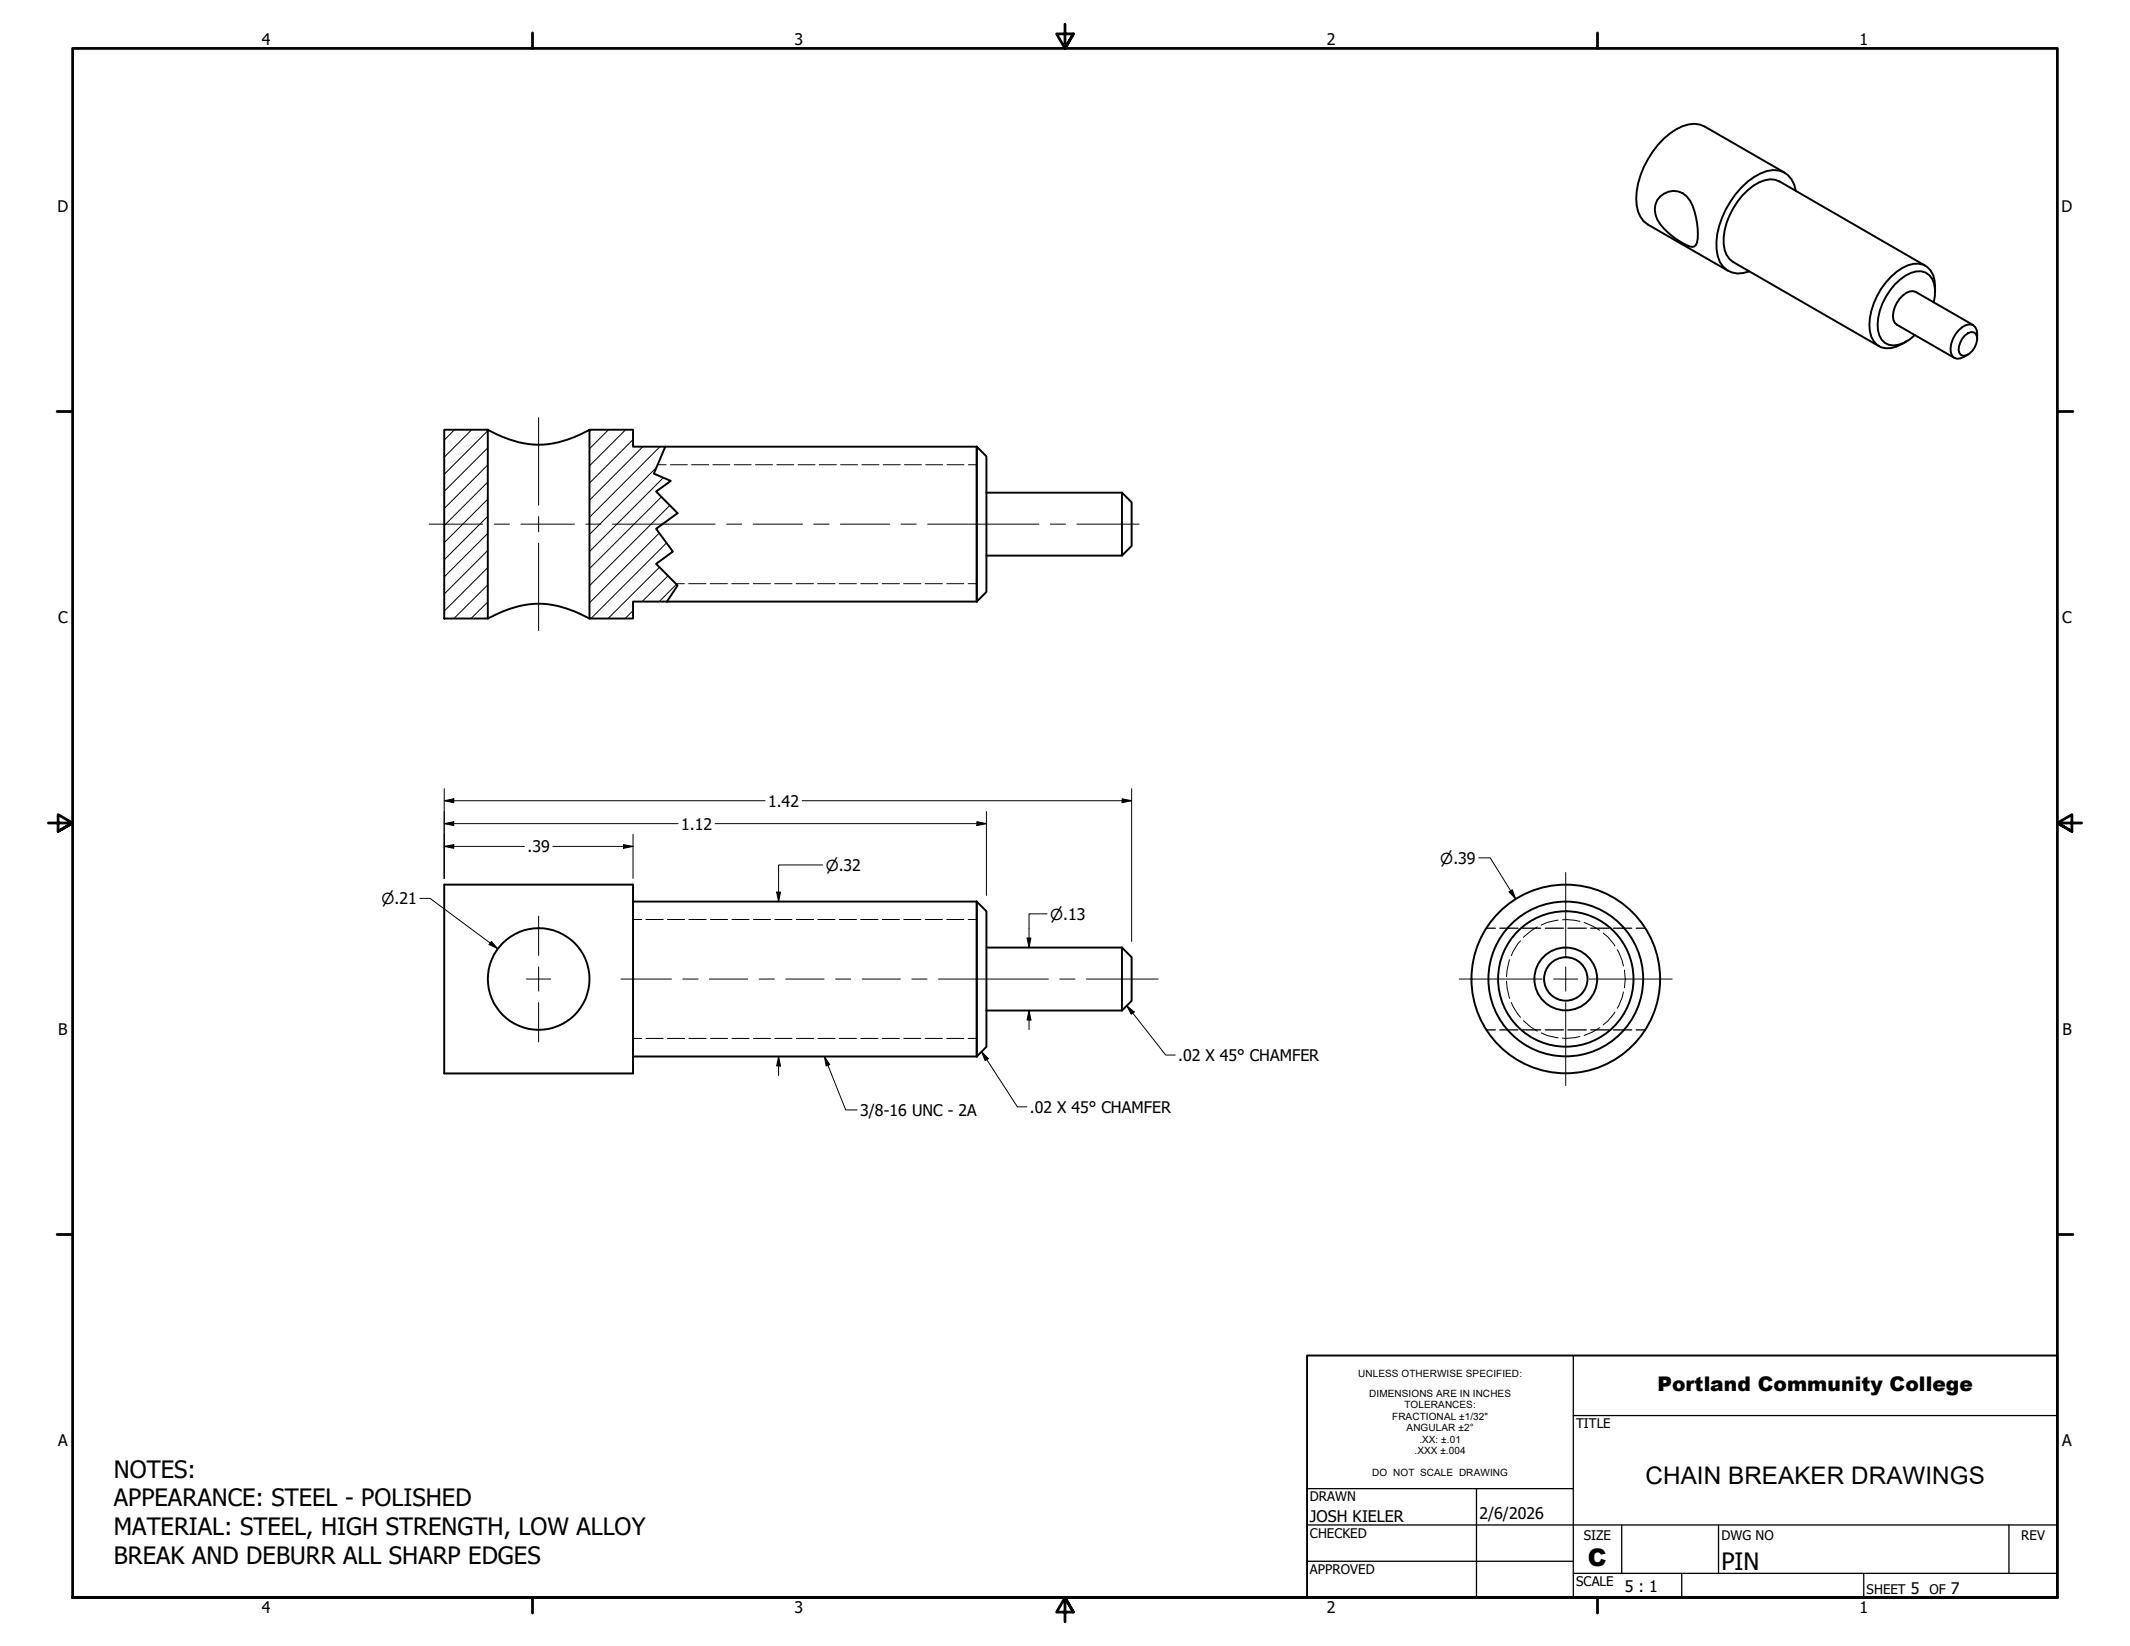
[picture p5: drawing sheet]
<svg xmlns="http://www.w3.org/2000/svg" width="559mm" height="432mm" viewBox="0 0 559 432" stroke-linecap="round" stroke-linejoin="round" font-family="sans-serif">
<!-- layer: Hatch (ANSI) -->
<g fill="none" stroke="#000" stroke-width=".26">
<path d="M119.3 112.7l-2.8 2.7M123.7 112.7l-7.2 7.2M128 117.5l-11.5 11.4M128 113l-11.5 11.4M155.2 112.7l-.6 .5M159.6 112.7l-5 5M164.1 112.7l-9.5 9.5M166.1 115.3l-11.5 11.4M168.7 117.2l-14.1 14M173.1 117.2l-18.5 18.5M128 139.9l-11.5 11.4M128 135.4l-11.5 11.5"/>
<path d="M128 130.9l-11.5 11.5M128 126.4l-11.5 11.5M128 122l-11.5 11.4M172.2 122.6l-17.6 17.6M173 139.8l-18.4 18.4M173.5 130.3l-18.9 18.9M174 125.3l-19.4 19.4M175.7 132.6l-21.1 21.1M128 157.9l-4.4 4.4M128 153.4l-8.9 8.9M128 148.9l-11.5 11.4M128 144.4l-11.5 11.4"/>
<path d="M173 148.8l-13.5 13.5M174.8 142.5l-19.8 19.8M175.3 151l-6.9 6.8M177.5 153.3l-4.6 4.5M166.1 160.2l-2.1 2.1"/>
</g>
<!-- layer: Hidden Narrow (ANSI) -->
<g fill="none" stroke="#000" stroke-width=".26">
<path d="M172.5 121.9h2.3M175.9 121.9h4.4M181.4 121.9h4.5M187 121.9h4.5M192.6 121.9h4.5M198.2 121.9h4.4M203.8 121.9h4.4M209.4 121.9h4.4M214.9 121.9h4.5M220.5 121.9h4.5M226.1 121.9h4.5M231.7 121.9h4.5"/>
<path d="M237.3 121.9h4.4M242.9 121.9h4.4M248.5 121.9h4.4M254 121.9h2.2M177.3 153.1h2.2M180.7 153.1h4.5M186.3 153.1h4.5M192 153.1h4.5M197.6 153.1h4.5M203.2 153.1h4.6M208.9 153.1h4.5M214.5 153.1h4.5"/>
<path d="M220.2 153.1h4.5M225.8 153.1h4.5M231.4 153.1h4.6M237.1 153.1h4.5M242.7 153.1h4.5M248.4 153.1h4.5M254 153.1h2.2M166.1 241.2h2.3M169.5 241.2h4.5M175.1 241.2h4.5M180.7 241.2h4.6M186.4 241.2h4.5"/>
<path d="M192 241.2h4.5M197.7 241.2h4.4M203.3 241.2h4.5M208.9 241.2h4.5M214.5 241.2h4.6M220.2 241.2h4.5M225.8 241.2h4.5M231.5 241.2h4.5M237.1 241.2h4.5M242.7 241.2h4.5M248.4 241.2h4.5M254 241.2h2.2"/>
<path d="M395.2 257.4l.2 1.8 .7 2.7M396.1 251.8l-.7 2.6-.2 1.8M398.9 246.8l-.8 .8-1.6 3.1M403.3 243.2l-1.7 1-1.9 1.7M408.8 241.4l-2.9 .6-1.5 .7M409.9 241.3l3.3 .1 1.3 .3M415.6 242l2.2 1 1.9 1.1M420.6 244.8l1.2 1 1.9 2.4M424.3 249.1l1.3 2.9 .3 1.4M426.2 254.5l.2 2.3-.2 2.3M166.1 272.4h2.3M169.5 272.4h4.5"/>
<path d="M175.1 272.4h4.5M180.7 272.4h4.6M186.4 272.4h4.5M192 272.4h4.5M197.7 272.4h4.4M203.3 272.4h4.5M208.9 272.4h4.5M214.5 272.4h4.6M220.2 272.4h4.5M225.8 272.4h4.5M231.5 272.4h4.5M237.1 272.4h4.5"/>
<path d="M242.7 272.4h4.5M248.4 272.4h4.5M254 272.4h2.2M396.5 263l1.6 3 .8 .9M399.7 267.8l1.9 1.7 1.7 1M404.4 271l1.5 .7 2.9 .5M414.5 271.9l-1.3 .3-3.3 .1M419.7 269.6l-1.9 1.1-2.2 1M423.7 265.5l-1.9 2.3-1.2 1.1M425.9 260.2l-.3 1.5-1.3 2.8"/>
</g>
<!-- layer: Visible (ANSI) -->
<g fill="none" stroke="#000" stroke-width=".51">
<path d="M435.6 51.5a5.1 5.1 0 0 1 8.4 2.4 19.5 19.5 0 0 1 1.2 9.7 1.32 1.32 0 0 1-1.8 1.1 18.5 18.5 0 0 1-8.6-7.1 5.1 5.1 0 0 1 .8-6.1zM468.2 45.3l-21-12.1a7.1 7.1 0 0 0-7.4 .7 23.3 23.3 0 0 0-10.5 18.2 7.6 7.6 0 0 0 3.1 6.8l20.9 12.1M471.1 50.1a6 6 0 0 0-9.2-4.6 22.6 22.6 0 0 0-11.4 15.9 12.5 12.5 0 0 0 .7 7.3 5.8 5.8 0 0 0 7.7 2.5M505.1 69.7l-38.2-22.1a5.6 5.6 0 0 0-5.4 .2 18.6 18.6 0 0 0-9.3 16.2 5.7 5.7 0 0 0 2.5 4.7l38.2 22.1M507.3 79.3a9.2 9.2 0 0 0-.4-6.1 4.1 4.1 0 0 0-5.5-1.6 15.9 15.9 0 0 0-8.7 15 4.1 4.1 0 0 0 5.4 3.8l1.4-.5 1.5-.8 1.4-1.2M507.7 76.5a7.8 7.8 0 0 0-2.1-6.4 5.6 5.6 0 0 0-6.6 .2 18.4 18.4 0 0 0-8.4 16.6 4.8 4.8 0 0 0 6.9 4l2.6-1.3M515.5 88a1.75 1.75 0 0 1 1.6-.9 1.75 1.75 0 0 1 1.5 1.1 4.6 4.6 0 0 1-3.5 5.1 1.74 1.74 0 0 1-1.2-2.4l.9-2zM517.7 85.3l-15.1-8.7a3.1 3.1 0 0 0-3.4 .9 7.2 7.2 0 0 0-2.5 6.4l.4 .8 .5 .5 15.1 8.7M518.7 88.8v-1.2a2.12 2.12 0 0 0-2.9-2.3 6.9 6.9 0 0 0-3.7 7.9 2.11 2.11 0 0 0 3.1 .4l1.1-.6M116.5 112.7h11.5v49.6h-11.5zM128 112.7a24.8 24.8 0 0 0 23.6 1.6l3-1.6M154.6 112.7h11.5v4.5h8.4l-3 7 4.5 2-3.9 2.7 5.7 5.7-5.7 4.1 4.4 6-4.4 3.2 5.7 5.7-2.8 4.2h-8.9v4.5h-11.5z"/>
<path d="M174.5 117.2h81.7l2.6 2.5v35.6l-2.6 2.5h-81.2M256.2 117.2v40.6M258.8 129.2h35.5M294.3 129.2v16.6h-35.5M294.3 129.2l2.6 2.6v11.4l-2.6 2.6M128 162.3a29.7 29.7 0 0 1 14.6-3.9 30.9 30.9 0 0 1 12 3.9M116.5 232.1h49.6v49.5h-49.6zM166.1 236.5h90.1M256.2 236.5l2.6 2.6v35.5l-2.6 2.6M256.2 236.5v40.7M258.8 248.6h35.5M294.3 248.6l2.6 2.5v11.5l-2.6 2.5"/>
<path d="M294.3 248.6v16.5M166.1 277.2h90.1M258.8 265.1h35.5"/>
<circle cx="141.3" cy="256.8" r="13.3"/>
<circle cx="410.8" cy="256.8" r="17.8"/>
<circle cx="410.8" cy="256.8" r="5.7"/>
<circle cx="410.8" cy="256.8" r="20.3"/>
<circle cx="410.8" cy="256.8" r="8.2"/>
<circle cx="410.8" cy="256.8" r="24.7"/>
</g>
<!-- layer: Hidden (ANSI) -->
<g fill="none" stroke="#000" stroke-width=".34">
<path d="M389.9 243.5h2.4M393.5 243.5h4.7M399.5 243.5h4.7M405.4 243.5h4.8M411.4 243.5h4.7M417.3 243.5h4.8M423.3 243.5h4.8M429.3 243.5h2.3M389.9 270.2h2.4M393.5 270.2h4.7M399.5 270.2h4.7M405.4 270.2h4.8"/>
<path d="M411.4 270.2h4.7M417.3 270.2h4.8M423.3 270.2h4.8M429.3 270.2h2.3"/>
</g>
<!-- layer: Border (ANSI) -->
<g fill="none" stroke="#000" stroke-width=".72">
<path d="M139.7 8.6v4.1M279.4 6.3v6.4l-2.2-3.8h4.4l-2.2 3.8 2.2-3.8M419.1 8.6v4.1M15 107.9h4M539.8 107.9h4M12.7 215.9h6.3l-3.8-2.2v4.4l3.8-2.2-3.8 2.2M546.1 215.9h-6.3l3.8-2.2v4.4l-3.8-2.2 3.8 2.2M15 323.8h4M539.8 323.8h4M19 419.1v-406.4h520.8v406.4h-520.8h520.8M139.7 419.1v4.1M419.1 419.1v4.1"/>
<path d="M281.6 422.9l-2.2-3.8 2.2 3.8h-4.4l2.2-3.8v6.3"/>
</g>
<!-- layer: Title (ANSI) -->
<path d="M412.7 355.6v63.5M412.7 371.3h127.1M342.9 390.5h69.8M387.3 390.5v28.6M342.9 409.6h69.8M342.9 400h196.9M412.7 412.7h127.1M425.4 400v12.7M441.2 412.7v6.4M450.8 400v12.7M488.9 412.7v6.4M527 400v12.7" fill="none" stroke="#000" stroke-width=".34"/>
<path d="M342.9 355.6h196.9v63.5h-196.9z" fill="none" stroke="#000" stroke-width=".51"/>
<!-- layer: Centerline (ANSI) -->
<g fill="none" stroke="#000" stroke-width=".26">
<path d="M141.3 109.6v22.9M112.6 137.5h14.1M129.7 137.5h3.9M136.7 137.5h14M141.3 135.5v4M153.7 137.5h4M160.7 137.5h26.9M190.6 137.5h4M197.6 137.5h12.9M213.5 137.5h4M220.5 137.5h12.9M236.4 137.5h4"/>
<path d="M243.4 137.5h29.1M275.5 137.5h4M282.5 137.5h16.3M141.3 142.5v22.9M162.9 256.8h13.2M179.1 256.8h4M186.1 256.8h10.1M199.2 256.8h4M206.2 256.8h10M219.2 256.8h4M226.2 256.8h10M239.2 256.8h4"/>
<path d="M246.2 256.8h28.8M278 256.8h4M285 256.8h18.8"/>
</g>
<!-- layer: Center Mark (ANSI) -->
<path d="M410.8 228.9v21.8M138.1 256.8h6.4M141.3 240.3v10.4M141.3 253.7v6.3M382.8 256.8h21.8M407.6 256.8h6.3M410.8 253.7v6.3M416.9 256.8h21.8M141.3 263v10.3M410.8 263v21.8" fill="none" stroke="#000" stroke-width=".26"/>
<!-- layer: Dimension (ANSI) -->
<g fill="none" stroke="#000" stroke-width=".26">
<path d="M116.5 216.1l2.5-.5v1zM116.5 210.1l2.5-.6v1.1zM116.5 216.1h61.4M116.5 206.9v23.6M116.5 210.1h84.2M166.1 218.9v11.6M187.6 216.1h71.2M210.4 210.1h86.5M256.3 215.6l2.5 .5-2.5 .5zM258.8 212.9v22M294.4 209.5l2.5 .6-2.5 .5zM296.9 206.9v40.1"/>
<path d="M110.2 235.7h2.6l17.8 13.2M116.5 222l2.5-.4v.9zM116.5 222h21.1M145 222h21.1M163.6 221.6l2.5 .4-2.5 .5zM203.8 234h1l-.5 2.5zM215.8 226.9h-11.5v9.6M274.7 239.7h-4.7v8.9M387.9 225h3l6.7 10.8M395.9 234l.8-.6 .9 2.4zM128.9 247l1.7 1.9-2.3-1.1zM269.5 246.1h1l-.5 2.5z"/>
<path d="M201.1 277.2h17.6M204.3 277.2l.5 2.5h-1zM204.3 277.2v5M270 265.1l.5 2.5h-1zM270 265.1v5"/>
</g>
<path d="M116.5 216.1l2.5-.5v1zM116.5 210.1l2.5-.6v1.1zM256.3 215.6l2.5 .5-2.5 .5zM294.4 209.5l2.5 .6-2.5 .5zM116.5 222l2.5-.4v.9zM163.6 221.6l2.5 .4-2.5 .5zM203.8 234h1l-.5 2.5zM395.9 234l.8-.6 .9 2.4zM128.9 247l1.7 1.9-2.3-1.1zM269.5 246.1h1l-.5 2.5zM204.3 277.2l.5 2.5h-1zM270 265.1l.5 2.5h-1z" fill="#000"/>
<!-- layer: Symbol (ANSI) -->
<path d="M216.3 277.2l1.4 2.1-1 .4zM216.3 277.2l5.6 14h3M257.5 275.9l1.8 1.8-.9 .6zM257.5 275.9l9.4 14.5h2.5M295.6 263.8l2 1.7-.8 .6zM295.6 263.8l10.2 13h2.5" fill="none" stroke="#000" stroke-width=".26"/>
<path d="M216.3 277.2l1.4 2.1-1 .4zM257.5 275.9l1.8 1.8-.9 .6zM295.6 263.8l2 1.7-.8 .6z" fill="#000"/>
<g font-size="6.3">
<text x="29.8" y="387.6">NOTES:</text>
<text x="431.7" y="389.4">CHAIN BREAKER DRAWINGS</text>
<text x="29.8" y="395.2">APPEARANCE: STEEL - POLISHED</text>
<text x="29.8" y="402.7">MATERIAL: STEEL, HIGH STRENGTH, LOW ALLOY</text>
<text x="29.8" y="410.2">BREAK AND DEBURR ALL SHARP EDGES</text>
<text x="416.6" y="410.9">C</text>
<text x="451.6" y="412">PIN</text>
</g>
<text font-size="5.3" x="434.8" y="364.9">Portland Community College</text>
<g font-size="4.2">
<text x="68.7" y="11.7">4</text>
<text x="208.4" y="11.7">3</text>
<text x="348.1" y="11.7">2</text>
<text x="487.8" y="11.7">1</text>
<text x="15.1" y="55.5">D</text>
<text x="540.9" y="55.5">D</text>
<text x="15.2" y="163.4">C</text>
<text x="541" y="163.4">C</text>
<text x="201.5" y="211.6">1.42</text>
<text x="178.7" y="217.6">1.12</text>
<text x="138.4" y="223.6">.39</text>
<text x="15.3" y="271.4">B</text>
<text x="541.1" y="271.4">B</text>
<text x="309.1" y="278.3">.02 X 45° CHAMFER</text>
<text x="225.7" y="292.7">3/8-16 UNC - 2A</text>
<text x="270.2" y="291.9">.02 X 45° CHAMFER</text>
<text x="15.2" y="379.3">A</text>
<text x="541" y="379.3">A</text>
<text x="343.7" y="399.2">JOSH KIELER</text>
<text x="388.1" y="398.6">2/6/2026</text>
<text x="426.3" y="417.6">5 : 1</text>
<text x="501.3" y="418.3">5</text>
<text x="511.8" y="418.3">7</text>
<text x="68.7" y="423.2">4</text>
<text x="208.4" y="423.2">3</text>
<text x="348.1" y="423.2">2</text>
<text x="487.8" y="423.2">1</text>
</g>
<g font-size="4">
<text x="377.9" y="226.5">⌀.39</text>
<text x="216.6" y="228.4">⌀.32</text>
<text x="100.1" y="237.2">⌀.21</text>
<text x="275.5" y="241.2">⌀.13</text>
</g>
<g font-size="3.5">
<text x="413.5" y="374.6">TITLE</text>
<text x="343.7" y="393.8">DRAWN</text>
<text x="343.7" y="403.4">CHECKED</text>
<text x="415.5" y="404.1">SIZE</text>
<text x="451.6" y="404.1">DWG NO</text>
<text x="530.3" y="404">REV</text>
<text x="343.7" y="412.9">APPROVED</text>
<text x="413.5" y="416.1">SCALE</text>
<text x="489.7" y="418.3">SHEET</text>
<text x="506.2" y="418.3">OF</text>
</g>
<g font-size="2.6">
<text x="356.3" y="361.4">UNLESS OTHERWISE SPECIFIED:</text>
<text x="359.2" y="366.4">DIMENSIONS ARE IN INCHES</text>
<text x="368.4" y="369.4">TOLERANCES:</text>
<text x="365.3" y="372.4">FRACTIONAL ±1/32&quot;</text>
<text x="369" y="375.4">ANGULAR ±2°</text>
<text x="371.1" y="381.4">.XXX ±.004</text>
<text x="372.4" y="378.4">.XX: ±.01</text>
<text x="360" y="387.3">DO NOT SCALE DRAWING</text>
</g>
</svg>
